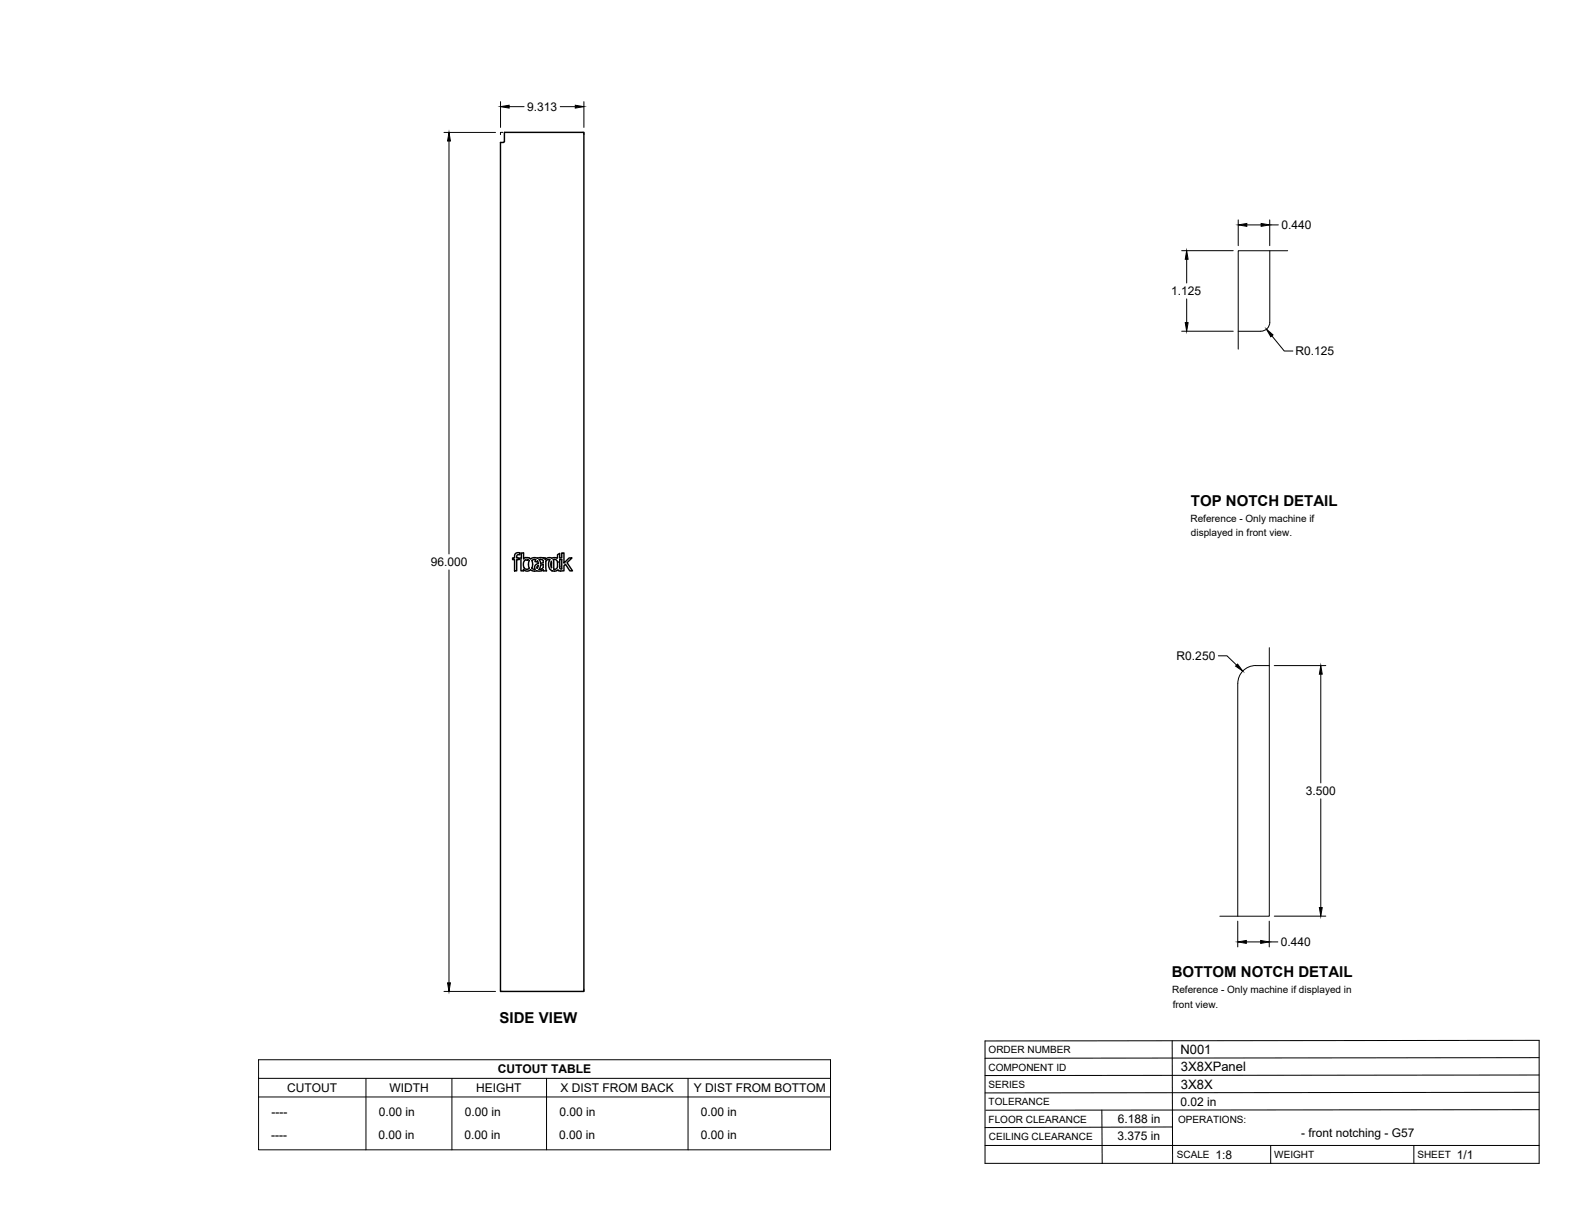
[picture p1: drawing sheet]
<svg xmlns="http://www.w3.org/2000/svg" width="559mm" height="432mm" viewBox="0 0 559 432" stroke-linecap="round" stroke-linejoin="round" font-family="sans-serif">
<!-- layer: Visible -->
<path d="M179 47h28.2v304.8h-29.6v-301.3l1.3-.2zM182.8 196.5l.6-.4h1v.8a.72 .72 0 0 0-.7-.1 .72 .72 0 0 0-.4 .7v.5h.9v.5h-.9v4h-.7v-4h-.7v-.5h.7zM185 196.2h.8v2.1a2.46 2.46 0 0 1 2.6-.1l1.1-.4 1.2 .3 1.5-.3 1.2 .2 .1 .5a2.04 2.04 0 0 1 2.4-.5h1.9v-1.2l.8-.5v1.7h.7v-1.8h.8v3.6l1.8-1.8h1l-1.7 1.6 1.9 2.9h-.9l-1.6-2.3-.5 .5v1.8l-1.6 .1a.86 .86 0 0 0-1.3 0 2.25 2.25 0 0 1-2.2-.8 2.25 2.25 0 0 1-.3-2.4l.4-.8-.3-.1a1.02 1.02 0 0 0-1.1 1.1l.2 2.9h-1.2v-.4l-1.1 .5h-2.5a1.95 1.95 0 0 0-2.1 0l-.8-.1-.5-.5v.5h-.9zM186.1 198.9l.3-.3 .6 .2 .2-.3a.67 .67 0 0 1 .6 .5 .67 .67 0 0 1-.3 .7v.9a.92 .92 0 0 1-.3 1.4 .92 .92 0 0 1-1.3-.7l-.2-1.3zM188.7 198.9l1-.4h.4l-.3 .8 .8 .1v-.3a.57 .57 0 0 1 .4 .7 .57 .57 0 0 1-.6 .4 1.28 1.28 0 0 0-.6 1.8 .8 .8 0 0 1-.9-.3 .8 .8 0 0 1 0-1zM191.3 198.5l1.3 .2v1a.53 .53 0 0 1-.6 .1 .53 .53 0 0 1-.3-.5zM195.6 199.2l.1 2.2-.3-.8zM196.3 198.6a1.07 1.07 0 0 1 1.5 .8v1.9a1.11 1.11 0 0 1-1.3 .7zM198.6 198.5h.7v3.3a.52 .52 0 0 1-.6 0 .52 .52 0 0 1-.1-.6zM190.7 200.9l.3-.2-.4 .9zM191.8 200.5l.9-.2v1l-.6 .6-.9 .1z" fill="none" stroke="#000" stroke-width=".51"/>
<g fill="#000">
<circle cx="192.7" cy="198" r=".25"/>
<circle cx="197.8" cy="199.4" r=".25"/>
</g>
<!-- layer: Reference -->
<path d="M178.4 47h-.8v.8M206.4 47h.8v.8M450.5 89v25.4a3.2 3.2 0 0 1-3.2 3.1h-8M456.9 89h-17.6v34.9M450.3 236.2a12.8 12.8 0 0 0-7.7 .6 6.4 6.4 0 0 0-3.4 5.7l-.1 82.6M450.3 229.8v95.3h-17.5M177.6 351v.8h.8M207.2 351v.8h-.8" fill="none" stroke="#000" stroke-width=".35"/>
<!-- layer: Titleblock -->
<path d="M349.5 369.3l196.6-.2v43.7h-196.6zM415.9 369.3l.1 43.5M546.1 375.3l-196.6 .2M390.9 393.9l.2 18.9M416 399.9l-66.5 .2M546.1 393.7l-196.3 .2M546.1 387.6l-196.6 .2M546.1 381.4l-196.6 .2M349.5 406.4h196.6M450.8 406.4v6.4M501.6 406.4v6.4" fill="none" stroke="#000" stroke-width=".36"/>
<!-- layer: Custom Tables -->
<path d="M91.7 376h203v32h-203zM91.7 382.6h203M91.7 389.2h203M129.8 382.6v25.4M160.3 382.6v25.4M193.9 382.6v25.4M244.1 382.6v25.4" fill="none" stroke="#000" stroke-width=".35"/>
<!-- layer: FD_Dimensions -->
<g fill="none" stroke="#000" stroke-width=".35">
<path d="M177.6 36.1v9.1M180.6 37.8h5.3M198.8 37.8h5.3M207.2 36.1v9.1M157.5 47h18.3M159.3 50v146.6M439.3 78v9.2M442.4 79.8h5M450.5 78v9.2M450.5 79.8h3M419.2 88.9h18.3M421 92v8.4"/>
<path d="M419.2 117.5h18.3M421 106.1v8.4M451.3 119.2l4.4 5.3h3M159.3 202.2v146.5M432.3 232.7h3l3.4 3.3M452.1 236.2h18.3M468.6 239.2v38.6M468.6 283.4v38.6M439.1 326.8v9.2M442.2 334.2h5.1M450.3 326.8v9.2M450.3 334.2h3.1"/>
<path d="M452.1 325.1h18.3M157.5 351.8h18.3"/>
</g>
<g fill="#000" stroke="#000" stroke-width=".35">
<path d="M177.6 37.8l3-.5v1.1zM204.1 37.3l3.1 .5-3.1 .6zM159.3 47l.5 3h-1zM439.3 79.8l3.1-.5v1zM447.4 79.3l3.1 .5-3.1 .5zM421 88.9l.5 3.1h-1zM420.5 114.5h1l-.5 3zM449.3 116.8l2.4 2-.8 .7zM439.1 235.6l1.8 2.5-2.5-1.8zM468.6 236.2l.5 3h-1zM439.1 334.2l3.1-.5v1zM447.3 333.7l3 .5-3 .5z"/>
<path d="M468.1 322h1l-.5 3.1zM158.8 348.7h1l-.5 3.1z"/>
</g>
<g font-size="5.3">
<text x="422.6" y="179.5">TOP NOTCH DETAIL</text>
<text x="415.8" y="346.8">BOTTOM NOTCH DETAIL</text>
<text x="177.3" y="363.1">SIDE VIEW</text>
</g>
<g font-size="4.6">
<text x="418.8" y="373.8">N001</text>
<text x="419" y="380.1">3X8XPanel</text>
<text x="419" y="386.2">3X8X</text>
</g>
<g font-size="4.3">
<text x="187" y="39.3">9.313</text>
<text x="454.6" y="81.3">0.440</text>
<text x="415.5" y="104.7">1.125</text>
<text x="459.6" y="126">R0.125</text>
<text x="152.8" y="200.9">96.000</text>
<text x="417.5" y="234.2">R0.250</text>
<text x="463.3" y="282.1">3.500</text>
<text x="454.5" y="335.7">0.440</text>
<text x="176.6" y="380.8">CUTOUT TABLE</text>
<text x="101.9" y="387.4">CUTOUT</text>
<text x="138.2" y="387.4">WIDTH</text>
<text x="169" y="387.4">HEIGHT</text>
<text x="198.9" y="387.4">X DIST FROM BACK</text>
<text x="246.1" y="387.4">Y DIST FROM BOTTOM</text>
<text x="418.8" y="392.4">0.02 in</text>
<text x="96.3" y="396.1">----</text>
<text x="134.4" y="396.1">0.00 in</text>
<text x="164.9" y="396.1">0.00 in</text>
<text x="198.5" y="396.1">0.00 in</text>
<text x="248.7" y="396.1">0.00 in</text>
<text x="396.6" y="398.3">6.188 in</text>
<text x="96.2" y="404">----</text>
<text x="134.3" y="404">0.00 in</text>
<text x="164.8" y="404">0.00 in</text>
<text x="198.4" y="404">0.00 in</text>
<text x="248.6" y="404">0.00 in</text>
<text x="396.5" y="404.3">3.375 in</text>
<text x="461.7" y="403.3">- front notching - G57</text>
<text x="431.3" y="411.1">1:8</text>
<text x="516.9" y="411.1">1/1</text>
</g>
<g font-size="3.5">
<text x="422.4" y="185">Reference - Only machine if</text>
<text x="422.6" y="190.2">displayed in front view.</text>
<text x="415.9" y="352.4">Reference - Only machine if displayed in</text>
<text x="416.1" y="357.5">front view.</text>
<text x="350.8" y="373.6">ORDER NUMBER</text>
<text x="350.8" y="379.9">COMPONENT ID</text>
<text x="350.8" y="386.1">SERIES</text>
<text x="350.8" y="392.2">TOLERANCE</text>
<text x="350.8" y="398.4">FLOOR CLEARANCE</text>
<text x="418" y="398.4">OPERATIONS:</text>
<text x="350.8" y="404.4">CEILING CLEARANCE</text>
<text x="417.5" y="410.9">SCALE</text>
<text x="452.1" y="410.9">WEIGHT</text>
<text x="502.9" y="410.9">SHEET</text>
</g>
</svg>
